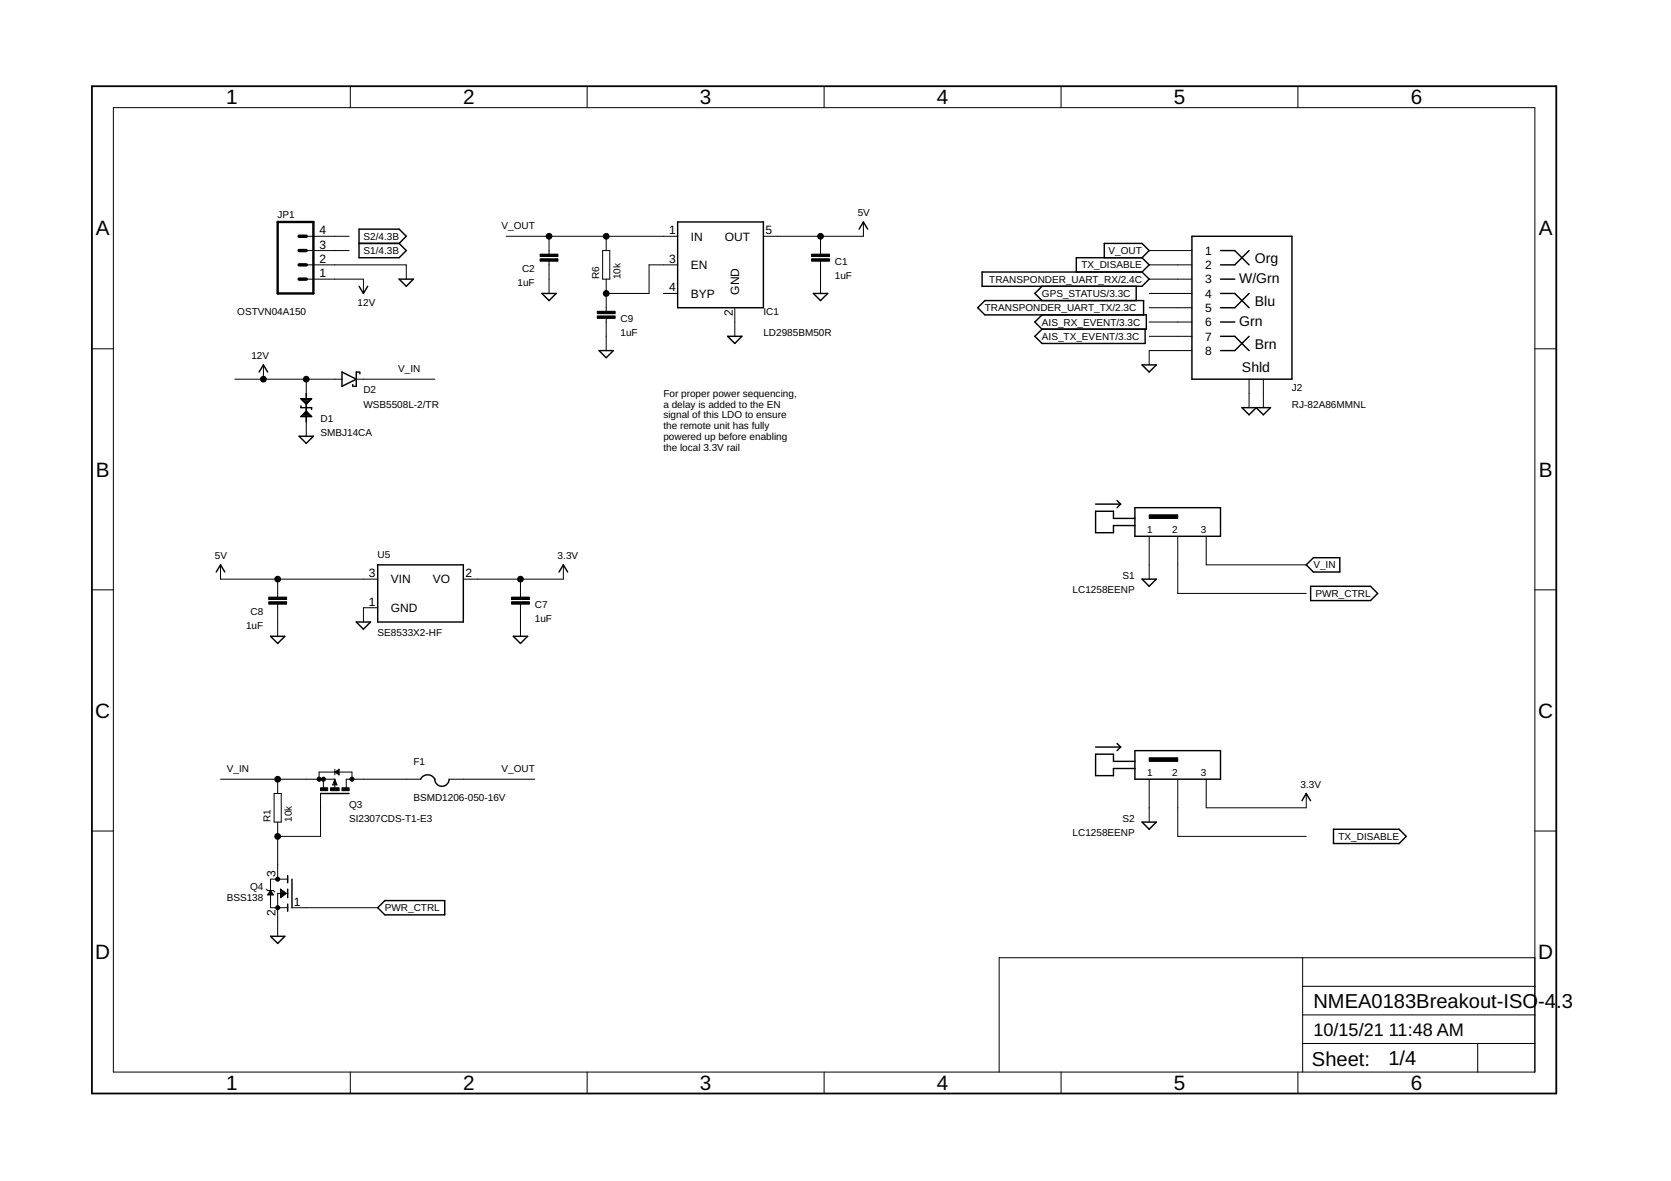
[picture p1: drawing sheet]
<svg xmlns="http://www.w3.org/2000/svg" width="297mm" height="210mm" viewBox="0 0 297 210" stroke-linecap="round" stroke-linejoin="round" font-family="sans-serif">
<g fill="none" stroke="#000" stroke-width=".25">
<path d="M120.5 39.5h15.2v15.2h-15.2zM63.8 40.7h7.2l1.2 1.3-1.2 1.3 1.2 1.2-1.2 1.3h-7.2zM63.8 43.3h7.2M63.8 50.9l.8 1.3 .8-1.3M71 49.6h2.5l-1.3 1.3zM96.3 52.2h2.6l-1.3 1.2zM129.3 59.8h2.6l-1.3 1.2zM144.6 52.2h2.5l-1.2 1.2zM152.7 40.7l.8-1.2 .7 1.2M174.6 48.3h28.4l1.3 1.3-1.3 1.3h-28.4zM185.2 50.9l-1.2 1.3 1.2 1.2M185.2 56l-1.2 1.2 1.2 1.3"/>
<path d="M185.2 58.5l-1.2 1.3 1.2 1.2h18.4v-2.5M196.3 45.8v-2.5h6.7l1.3 1.2-1.3 1.3M202 50.9v2.5M203 45.8h-11.7v2.5M203 45.8l1.3 1.3-1.3 1.2M203.3 56v-2.6h-28.2l-1.3 1.3 1.3 1.3h28.7v2.5h-18.6M211.9 42h17.8v25.4h-17.8zM217 59.8h2.5l2.5 2.5M217 44.5h2.5l2.5 2.6M217 52.2h2.5l2.5 2.5M217 57.2h2.5M217 49.6h2.5"/>
<path d="M222 59.8l-2.5 2.5h-2.5M222 44.5l-2.5 2.6h-2.5M222 52.2l-2.5 2.5h-2.5M46.1 66.1l.7-1.2 .8 1.2M53.2 77.5h2.5l-1.3 1.3zM53.5 72.1v.4h1.9v.3M53.5 70.9h1.9l-1 .9zM53.6 73.9h1.7M53.6 71h1.6M53.8 73.7h1.2M53.9 71.3h1.1M54.1 73.5h.7"/>
<path d="M54.1 71.5h.7M54.3 73.3h.3M54.3 71.7h.3M54.4 73.1l1 .9h-1.9zM54.4 69.9v1M54.4 71.8v1.3M54.4 74v1M60.8 66.1l2.5 1.3-2.5 1.3zM62.7 68.3v.4M63.8 66.1h-.5v2.6h-.5M64 66.1v.3M106.5 62.3h2.5l-1.2 1.3z"/>
<path d="M203 64.9h2.5l-1.2 1.2zM220.8 72.5h5l-1.2 1.2-1.3-1.2-1.3 1.2zM194.8 89.6h4.4M198.6 89l.6 .6M199.2 89.6l-.6 .6M201.7 90.2h15.3v5.1h-15.3zM201.7 92.1h-3.8v-1.2h-3.1v3.8h3.1v-1.3h3.8M38.4 101.7l.8-1.3 .8 1.3M48.1 113.1h2.5l-1.2 1.3zM63.3 110.6h2.6l-1.3 1.2zM67.1 100.4h15.3v10.2h-15.3zM91.2 113.1h2.6l-1.3 1.3z"/>
<path d="M99.4 101.7l.7-1.3 .8 1.3M203 102.9h2.5l-1.2 1.3zM232.2 100.4l1.3-1.3h4.7v2.6h-4.7zM233 104.2h10.6l1.3 1.3-1.3 1.2h-10.6zM59.5 138.9l.1 .5h-.2l.1-.4M59.8 137.2l.4-.2v.5zM74.8 138.5a1.4 1.4 0 0 1 1.5-.8 1.4 1.4 0 0 1 1.1 1.4 1.29 1.29 0 0 0 1.5 .6 1.29 1.29 0 0 0 .9-1.2M194.8 132.8h4.4M198.6 132.1l.6 .7M199.2 132.8l-.6 .6M201.7 133.4h15.3v5.1h-15.3zM201.7 135.3h-3.8v-1.3h-3.1v3.9h3.1v-1.3h3.8"/>
<path d="M51.1 155.6v1.3M51.1 158v1.6M51.9 156.3v5M57 141h5.1M203 146.1h2.5l-1.2 1.3zM231.4 142.3l.8-1.3 .8 1.3M237 147.4h11.7l1.3 1.3-1.3 1.2h-11.7zM48.1 166.4h2.5l-1.2 1.3zM51.1 160.7v1.3M67.1 161.3l1.3-1.2h10.7v2.5h-10.7z"/>
</g>
<g fill="none" stroke="#000" stroke-width=".18">
<path d="M20.2 19.1h252.6v171.4h-252.6zM62.3 15.3v3.8M104.4 15.3v3.8M146.5 15.3v3.8M188.6 15.3v3.8M230.7 15.3v3.8M153.5 39.5v2.5h-17.8M54.4 49.6h10.2v2.6M54.4 47.1h17.8v2.5M54.4 44.5h7.7M54.4 42h7.7M90 42h30.5"/>
<path d="M97.6 42v3.2M97.6 46.4v5.8M107.1 44.5h1.3v5.1h-1.3zM107.8 42v2.5M107.8 49.6v5.7M107.8 56.6v5.7M117.9 52.2h2.6M120.5 47.1h-5.1v5.1h-7.6M130.6 54.7v5.1M145.9 42v3.2M145.9 46.4v5.8M204.3 49.6h7.6"/>
<path d="M204.3 47.1h7.6M204.3 44.5h7.6M204.3 52.2h7.6M204.3 59.8h7.6M204.3 57.2h7.6M204.3 54.7h7.6M16.3 62h3.9M41.7 67.4h19.1M46.8 64.9v2.5M54.4 67.4v10.1M63.3 67.4h14M211.9 62.3h-7.6v2.6"/>
<path d="M222 67.4v5.1M224.6 67.4v5.1M272.8 62h3.8M204.3 95.3v7.6M209.4 95.3v10.2h22.8M214.4 95.3v5.1h17.8M16.3 104.8h3.9M39.2 100.4v2.5h27.9M49.4 102.9v3.2M49.4 107.4v5.7M67.1 108h-2.5v2.6M92.5 102.9v3.2"/>
<path d="M92.5 107.4v5.7M100.1 100.4v2.5h-17.7M272.8 104.8h3.8M39.2 138.5h20.3M49.4 138.5v2.5M56.7 138.5v-1.3h5.9v1.3M57.5 138.5v1.5M59.5 138.5l.4 1h-.8zM59.5 136.7v1M59.5 138.5v1.5M59.5 137.2l.8-.5v1zM74.8 138.5h-13.2v1.5"/>
<path d="M79.8 138.5h15.3M204.3 138.5v7.6M209.4 138.5v10.2h22.8M214.4 138.5v5.1h17.8v-2.6M16.3 147.7h3.9M47.3 158l.3 .3h1l.3 .2M47.6 159h1M47.7 158.9h.8M47.8 158.8h.6M47.9 158.6h.4M47.9 158.5h.3M48 158.4h.2"/>
<path d="M48.1 158.3l.5 .7h-1zM48.7 141h1.3v5.1h-1.3zM49.4 146.1v10.2M49.9 158.3h.3M49.9 159h.7M49.9 158.9h.9M49.9 158.6h.8M49.9 158.5h.6M49.9 158.4h.5M49.9 158l1 .8-1 .8zM49.9 159.5h.1M49.9 159.4h.2"/>
<path d="M49.9 159.3h.4M49.9 159.1h.5M49.9 158.2h.1M49.9 158.1h.1M51.1 158.8h-1.7v7.6M51.1 156.3h-3v5h3M57 141v7.7h-7.6M272.8 147.7h3.8M51.9 161.3h15.2M231.6 170.2v20.3M231.6 175.3h41.2M272.8 170.2h-95.2v20.3"/>
<path d="M62.3 190.5v3.9M104.4 190.5v3.9M146.5 190.5v3.9M188.6 190.5v3.9M230.7 190.5v3.9M231.6 185.5h41.2M231.6 180.4h41.2M262.7 185.5v5"/>
</g>
<path d="M16.3 15.3h260.3v179.1h-260.3z" fill="none" stroke="#000" stroke-width=".32"/>
<path d="M49.4 39.5h6.3v12.7h-6.3z" fill="none" stroke="#000" stroke-width=".42"/>
<path d="M53.2 44.5h1.2M53.2 47.1h1.2M53.2 49.6h1.2M53.2 42h1.2" fill="none" stroke="#000" stroke-width=".61"/>
<g fill="#000" stroke="#000" stroke-width=".18">
<path d="M96 45.2h3.2v.4h-3.2zM96 46h3.2v.4h-3.2zM106.2 55.3h3.1v.5h-3.1zM106.2 56.2h3.1v.4h-3.1zM144.3 45.2h3.1v.4h-3.1zM144.3 46h3.1v.4h-3.1zM204.3 91.5h5.1v.6h-5.1zM47.8 106.1h3.1v.5h-3.1zM47.8 107h3.1v.4h-3.1zM90.9 106.1h3.2v.5h-3.2zM90.9 107h3.2v.4h-3.2zM204.3 134.7h5.1v.6h-5.1z"/>
<path d="M57 140h1.3v.5h-1.3zM58.8 140h1.5v.5h-1.5zM60.8 140h1.3v.5h-1.3z"/>
</g>
<g fill="#000" stroke="#000" stroke-width=".18">
<circle cx="97.6" cy="42" r=".51"/>
<circle cx="107.8" cy="52.2" r=".51"/>
<circle cx="107.8" cy="42" r=".51"/>
<circle cx="145.9" cy="42" r=".51"/>
<circle cx="46.8" cy="67.4" r=".51"/>
<circle cx="54.4" cy="67.4" r=".51"/>
<circle cx="49.4" cy="102.9" r=".51"/>
<circle cx="92.5" cy="102.9" r=".51"/>
<circle cx="49.4" cy="138.5" r=".51"/>
<circle cx="56.7" cy="138.5" r=".36"/>
<circle cx="57.5" cy="138.5" r=".36"/>
<circle cx="62.6" cy="138.5" r=".36"/>
<circle cx="49.4" cy="148.7" r=".51"/>
<circle cx="49.4" cy="156.3" r=".36"/>
<circle cx="49.4" cy="161.3" r=".36"/>
</g>
<g font-size="3.7">
<text x="40.2" y="18.5">1</text>
<text x="82.3" y="18.5">2</text>
<text x="124.4" y="18.5">3</text>
<text x="166.5" y="18.5">4</text>
<text x="208.7" y="18.5">5</text>
<text x="250.8" y="18.5">6</text>
<text x="17" y="41.9">A</text>
<text x="273.5" y="41.9">A</text>
<text x="17" y="84.7">B</text>
<text x="273.5" y="84.7">B</text>
<text x="16.9" y="127.6">C</text>
<text x="273.4" y="127.6">C</text>
<text x="16.9" y="170.4">D</text>
<text x="273.4" y="170.4">D</text>
<text x="40.2" y="193.7">1</text>
<text x="82.3" y="193.7">2</text>
<text x="124.4" y="193.7">3</text>
<text x="166.5" y="193.7">4</text>
<text x="208.7" y="193.7">5</text>
<text x="250.8" y="193.7">6</text>
</g>
<g font-size="3.6">
<text x="233.5" y="179.1">NMEA0183Breakout-ISO</text>
<text x="273.4" y="179.1">-4.</text>
<text x="277.6" y="179.1">3</text>
<text x="233.2" y="189.4">Sheet:</text>
<text x="246.8" y="189.3">1/4</text>
</g>
<g font-size="3.2">
<text x="233.5" y="184.2">10/15/21</text>
<text x="246.9" y="184.2">11:48 AM</text>
</g>
<g font-size="2.5">
<text x="223.1" y="46.8">Org</text>
<text x="220.3" y="50.4">W/Grn</text>
<text x="220.3" y="58">Grn</text>
<text x="223.1" y="54.4">Blu</text>
<text x="223.1" y="62.1">Brn</text>
<text x="220.8" y="66.1">Shld</text>
</g>
<g font-size="2.1">
<text x="56.8" y="41.6">4</text>
<text x="118.9" y="41.6">1</text>
<text x="136.1" y="41.6">5</text>
<text x="56.8" y="46.7">2</text>
<text x="56.8" y="44.2">3</text>
<text x="118.9" y="46.7">3</text>
<text x="122.8" y="42.8">IN</text>
<text x="122.8" y="47.8">EN</text>
<text x="128.9" y="42.8">OUT</text>
<text x="214.2" y="45.3">1</text>
<text x="214.2" y="47.8">2</text>
<text x="56.8" y="49.3">1</text>
<text x="118.9" y="51.8">4</text>
<text x="122.8" y="52.9">BYP</text>
<text x="131.4" y="52.4" transform="rotate(-90 131.4 52.4)">GND</text>
<text x="214.2" y="50.4">3</text>
<text x="214.2" y="52.9">4</text>
<text x="130.3" y="56.2" transform="rotate(-90 130.3 56.2)">2</text>
<text x="214.2" y="58">6</text>
<text x="214.2" y="55.4">5</text>
<text x="214.2" y="63.1">8</text>
<text x="214.2" y="60.5">7</text>
<text x="65.6" y="102.6">3</text>
<text x="65.6" y="107.7">1</text>
<text x="69.5" y="103.7">VIN</text>
<text x="76.9" y="103.7">VO</text>
<text x="82.7" y="102.6">2</text>
<text x="69.5" y="108.8">GND</text>
<text x="49" y="155.9" transform="rotate(-90 49 155.9)">3</text>
<text x="52.3" y="161">1</text>
<text x="49" y="162.9" transform="rotate(-90 49 162.9)">2</text>
</g>
<g font-size="1.8">
<text x="49.4" y="38.7">JP1</text>
<text x="89.1" y="40.7">V_OUT</text>
<text x="152.5" y="38.4">5V</text>
<text x="64.6" y="42.6">S2/4.3B</text>
<text x="64.6" y="45.2">S1/4.3B</text>
<text x="148.4" y="47.1">C1</text>
<text x="192.2" y="47.7">TX_DISABLE</text>
<text x="197.1" y="45.2">V_OUT</text>
<text x="92" y="50.9">1uF</text>
<text x="92.8" y="48.3">C2</text>
<text x="106.5" y="49.6" transform="rotate(-90 106.5 49.6)">R6</text>
<text x="110.3" y="49.6" transform="rotate(-90 110.3 49.6)">10k</text>
<text x="148.4" y="49.6">1uF</text>
<text x="175.9" y="50.2">TRANSPONDER_UART_RX/2.4C</text>
<text x="185.2" y="52.8">GPS_STATUS/3.3C</text>
<text x="42.2" y="56">OSTVN04A150</text>
<text x="63.6" y="54.4">12V</text>
<text x="110.3" y="59.8">1uF</text>
<text x="110.3" y="57.2">C9</text>
<text x="135.7" y="59.8">LD2985BM50R</text>
<text x="135.7" y="56">IC1</text>
<text x="175.1" y="55.3">TRANSPONDER_UART_TX/2.3C</text>
<text x="185.2" y="57.9">AIS_RX_EVENT/3.3C</text>
<text x="44.7" y="63.8">12V</text>
<text x="185.2" y="60.4">AIS_TX_EVENT/3.3C</text>
<text x="64.6" y="69.9">D2</text>
<text x="70.8" y="66.1">V_IN</text>
<text x="117.9" y="70.6">For proper power sequencing,</text>
<text x="229.7" y="69.4">J2</text>
<text x="57" y="77.5">SMBJ14CA</text>
<text x="57" y="75">D1</text>
<text x="64.6" y="72.5">WSB5508L-2/TR</text>
<text x="117.9" y="72.5">a delay is added to the EN</text>
<text x="117.9" y="74.4">signal of this LDO to ensure</text>
<text x="117.9" y="76.3">the remote unit has fully</text>
<text x="229.7" y="72.5">RJ-82A86MMNL</text>
<text x="117.9" y="78.2">powered up before enabling</text>
<text x="117.9" y="80.1">the local 3.3V rail</text>
<text x="203.9" y="94.7">1</text>
<text x="208.4" y="94.7">2</text>
<text x="213.4" y="94.7">3</text>
<text x="38.2" y="99.4">5V</text>
<text x="67.1" y="99.1">U5</text>
<text x="99.1" y="99.4">3.3V</text>
<text x="233.5" y="101">V_IN</text>
<text x="190.7" y="105.5">LC1258EENP</text>
<text x="199.6" y="102.9">S1</text>
<text x="233.9" y="106.1">PWR_CTRL</text>
<text x="43.7" y="111.8">1uF</text>
<text x="44.6" y="109.3">C8</text>
<text x="67.1" y="113.1">SE8533X2-HF</text>
<text x="95.1" y="110.6">1uF</text>
<text x="95.1" y="108">C7</text>
<text x="40.3" y="137.2">V_IN</text>
<text x="73.5" y="135.9">F1</text>
<text x="89.1" y="137.2">V_OUT</text>
<text x="203.9" y="137.9">1</text>
<text x="208.4" y="137.9">2</text>
<text x="213.4" y="137.9">3</text>
<text x="62.1" y="143.6">Q3</text>
<text x="73.5" y="142.3">BSMD1206-050-16V</text>
<text x="231.2" y="140">3.3V</text>
<text x="48.1" y="146.1" transform="rotate(-90 48.1 146.1)">R1</text>
<text x="51.9" y="146.1" transform="rotate(-90 51.9 146.1)">10k</text>
<text x="62.1" y="146.1">SI2307CDS-T1-E3</text>
<text x="190.7" y="148.6">LC1258EENP</text>
<text x="199.6" y="146.1">S2</text>
<text x="237.9" y="149.3">TX_DISABLE</text>
<text x="40.3" y="160.1">BSS138</text>
<text x="44.4" y="158.2">Q4</text>
<text x="68.4" y="162">PWR_CTRL</text>
</g>
</svg>
